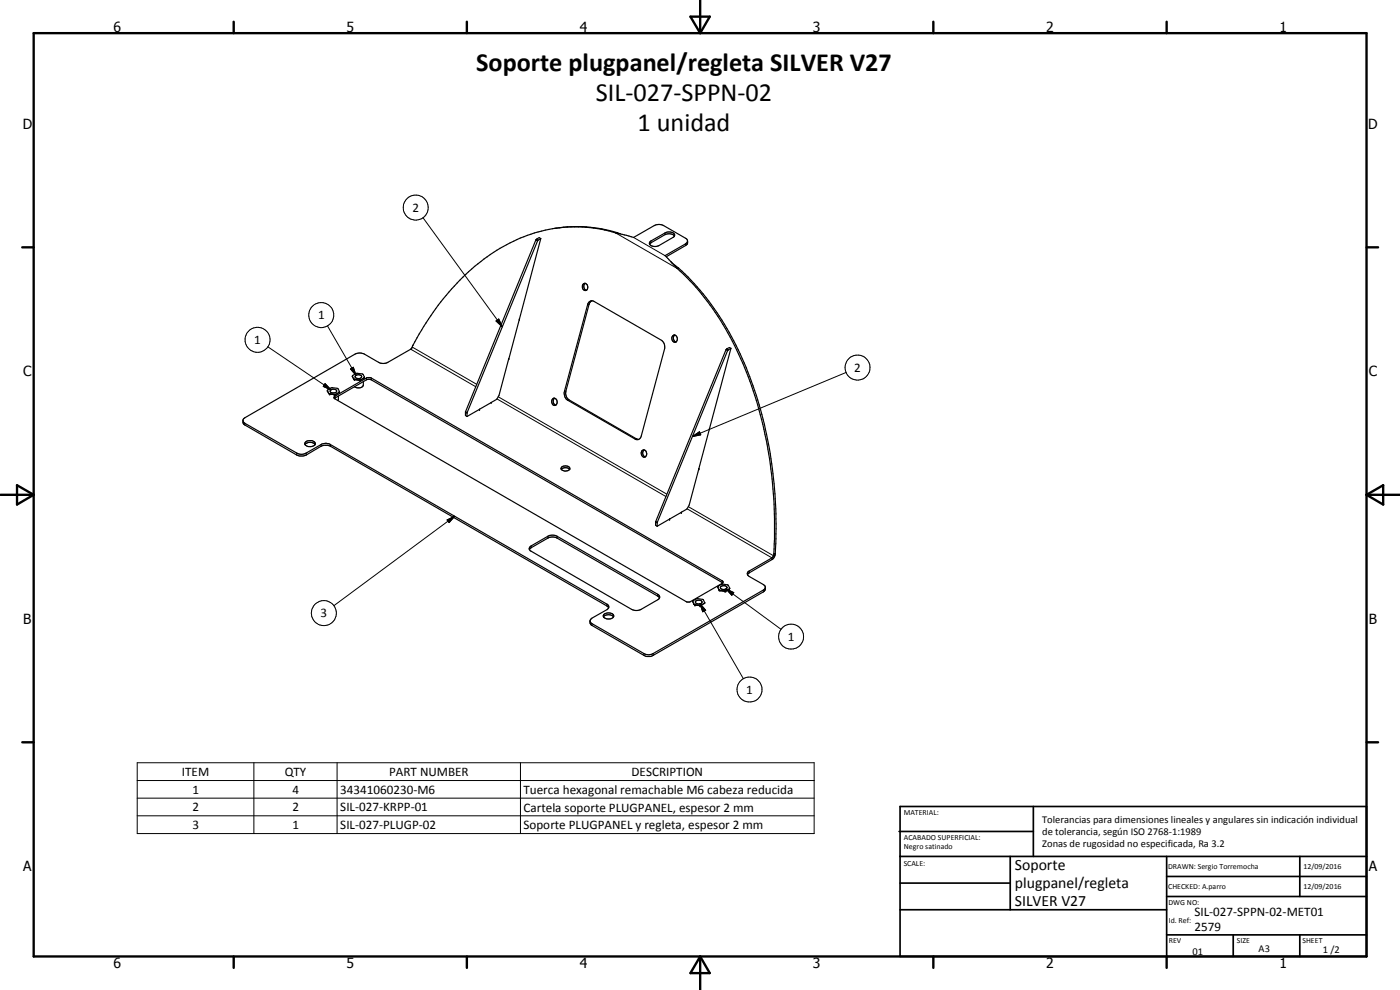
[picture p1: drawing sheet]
<svg xmlns="http://www.w3.org/2000/svg" width="420mm" height="297mm" viewBox="0 0 420 297" stroke-linecap="round" stroke-linejoin="round" font-family="sans-serif">
<g fill="none" stroke="#000" stroke-width=".35">
<path d="M162.3 71.6l-.5-.3-1 .7-21.1 51.6v1.1l.5 .3M162.3 71.6l-.9 .6-21.2 51.7v1.1M162.3 71.6l-6.4 24.2M166.8 68.5h-.5M170.3 68.1l-3.3 .4M171.4 68.1a40.5 40.5 0 0 1 13.4 1.8M184.8 69.9l5.3 1.3 6.2-3.5a3.1 3.1 0 0 1 2.9 0l6.6 3.8a1.25 1.25 0 0 1 0 2.2l-5.9 3.3M185.2 69.8l1 .4M185.2 69.8l-.4 .1M185.2 69.8a44.5 44.5 0 0 0-40 7.9 76.7 76.7 0 0 0-21.3 26v-.1M195 72.6l4.6-2.7a1.97 1.97 0 0 1 2.9 .7l-.3 .5-4.5 2.6a1.92 1.92 0 0 1-2.8-.8zM201.3 78.5l1.9 2"/>
<path d="M202.4 70.8a2.26 2.26 0 0 0-2.8-.4l-4.2 2.5-.4 .4M206.3 72.4l-.5 .8-6.2 3.5 1.9 2 2.2 1.7M155.9 95.7l-6.1 22.9-.7 1.2-1.7 1M175.1 85.2a1.08 1.08 0 0 1 1.2 .4 1.08 1.08 0 0 1-.1 1.4 1.05 1.05 0 0 1-1.4-.4 1.05 1.05 0 0 1 .3-1.4zM175.6 85a1.27 1.27 0 0 0 .4 2.1M177.7 90.3l-.4 .2-.5 .9-7 25.9a2.52 2.52 0 0 0 1 2.7l20.8 11.9M177.7 90.3l-.7 .2-.6 .6-7 26.3a2.58 2.58 0 0 0 .9 2.7l20.3 11.6 1 .2M177.7 90.3l20.8 11.8 .9 1.3v1.4l-7 26.3-.8 .8M203.2 80.5a83.7 83.7 0 0 1 22.4 35.4 128.7 128.7 0 0 1 6.8 39.8l-.2 10.5M203.7 80.4l-.5 .1M203.7 80.4a84.5 84.5 0 0 1 22.8 36.8 124.6 124.6 0 0 1 6.2 34l.2 7.5-.2 7.5M98.6 118l.4 .2"/>
<path d="M98.6 118h.1M98.8 118.2l1.8 .2M99 118.2l1.3 .2M99 118.2h.1M99.2 117a1.14 1.14 0 0 1 1.8 .4 1.1 1.1 0 0 1-1.9-.1zM100.3 119.1l9.7-5.7h1.4l105.5 60.9v.5l-9.8 5.8h-1.1l-105.5-60.9-.2-.2zM100.4 119.5l9.6-5.5 .6-.2 .8 .2 105.5 60.9M100.7 118.3l-.4 .1M100.7 118.4h-.4M100.7 118.3v.1M101.5 118.8l-.1 1.4M101.8 117.8l-1.1 .6"/>
<path d="M101.8 117.7l-1.1 .6M101.8 117.7v.1M101.8 117.6l-.3-.9-.3-.2a2.4 2.4 0 0 0-2.9 .6l.3 .9M101.8 117.6v.1M101.8 117.6v.2M105.7 112.9l.2-.3a2.61 2.61 0 0 1 3-.3l.5 .9M105.7 112.9l.4 .8M105.7 112.9h.1M106.1 113.7l.4 .1M106.3 113.8l1.7 .3M106.5 113.8l1.4 .3M106.7 112.7a1.1 1.1 0 0 1 1.8 .5 1.12 1.12 0 0 1-1.9-.3z"/>
<path d="M107.9 114.1h.1M108 114l-.1 .1M108.1 114v.1M108.1 114l-.1 .1M108.2 114h.1M108.2 114l-.3 .1M108.2 114h-.2M109 114.5v1a1.73 1.73 0 0 1-2.6 .5M109.3 113.4l-1.1 .6M109.3 113.4h.1M109.3 113.3v.1M109.4 113.2l-.1 .1"/>
<path d="M123.9 103.6h.1M123.9 103.6l-.5 1.1-7 4a2.99 2.99 0 0 1-2.8 0l-4.2-2.4a3.1 3.1 0 0 0-2.9 0l-33 19-.5 .6 .1 1.4 16.5 9.4h2l5-2.9 1.7-.2 .9 .3 82.9 47.9 .6 .6M152.6 107.8h.1M165.9 119.6a1.02 1.02 0 0 1 1.3 .8 1.02 1.02 0 0 1-.9 1.2 1.28 1.28 0 0 1-.4-2zM166.4 119.5a1.24 1.24 0 0 0 .4 2.1M201.8 100.8a.98 .98 0 0 1 1.4 .1 .98 .98 0 0 1-.1 1.4l-.2 .3a1.07 1.07 0 0 1-1.2-.5 1.07 1.07 0 0 1 .1-1.3zM202.5 100.5a1.24 1.24 0 0 0 .3 2.1M219.4 104.5l-.5-.2-1 .6-21.1 51.6v1.1l.4 .3M219.4 104.5l-1.1 .7-21.1 51.6v1.1M219.4 104.5l-6.5 24.3M72.9 126.3l.6 .7 15.6 8.9a2.79 2.79 0 0 0 2.8 0l4.4-2.5a2.8 2.8 0 0 1 2.9 0l82.9 47.9 .6 .5v.6M91.5 133.4a2.05 2.05 0 0 1 3.1 0"/>
<path d="M91.6 132.7a1.83 1.83 0 0 1 3 .4 1.82 1.82 0 0 1-3.1-.1zM147.4 120.8h.1M147.4 120.8l-7.2 4.2M192.6 135.3a1.04 1.04 0 0 1 1.5 .4 1.04 1.04 0 0 1-.6 1.5 1.24 1.24 0 0 1-.9-1.9zM193.3 135a1.25 1.25 0 0 0 .3 2.1M212.9 128.7l-6.1 22.9-.6 1.1-1.7 1M168.4 140.8a1.8 1.8 0 0 1 2.6 0M168.6 140.1a1.56 1.56 0 0 1 2.4 .6 1.49 1.49 0 0 1-2.6-.2zM204.5 153.7l-7.3 4.2M158.9 164.9l.3-.4 5.5-3.2 2-.1 30.7 17.7 .5 .5M159.2 164l5.5-3.2 2-.1 30.7 17.6a.87 .87 0 0 1 .6 .8 .87 .87 0 0 1-.6 .9l-5 2.8a3.1 3.1 0 0 1-2.8 0l-30.4-17.5-.4-.6zM215.8 177l-.3-1.1a2.54 2.54 0 0 1 3.1-.3l.4 1-1.1 .7"/>
<path d="M215.8 177h.1M215.8 177l.2 .2M215.9 177.1l.1 .1M215.9 177l.2 .1M216 177.2l1.7 .1M216 177.1v.1M216 177.2h.1M216.1 177.1l1.4 .2M216.1 177.1v.1M216.3 176a1.06 1.06 0 0 1 1.8 .4 1.09 1.09 0 0 1-1.9-.3zM217.5 177.3v.1M217.9 177.3l-.4 .1"/>
<path d="M229.7 176.3l-.6 .7-33.1 19.1a2.72 2.72 0 0 1-2.8 0l-15.5-9-.6-.7M232.2 166.2h.1M232.3 166.2l-.5 1.1-6.9 4a.87 .87 0 0 0-.6 .8 .87 .87 0 0 0 .6 .9l4.2 2.4a1.28 1.28 0 0 1 0 2.2l-34 19.4h-1l-.9-.4-15.5-8.9a1.28 1.28 0 0 1 0-2.2l4.4-2.6 .6-.5M232.7 166.2h.1M232.7 166.2h-.5M232.7 166.2h-.4M232.7 166.2l-.2 .7-.6 .9-7.2 4.2-.4 .4M181.1 185.1a2.08 2.08 0 0 1 3 0M181.2 184.4a2.11 2.11 0 0 1 3 .3 1.68 1.68 0 0 1-2.6 .8l-.5-.5zM207.9 180.5l.1-.2a2.61 2.61 0 0 1 3-.4l.5 .9M207.9 180.5l.4 .8M207.9 180.5h.1"/>
<path d="M208.3 181.3l.2 .2M208.3 181.4l.2 .1M208.4 181.4l.2 .1M208.5 181.5l1.7 .2M208.5 181.5h.1M208.6 181.5l1.4 .2M208.8 180.4a1.14 1.14 0 0 1 1.9 .4 1.14 1.14 0 0 1-2-.3zM210 181.7h.3M210.3 181.7h.1M210.3 181.6l-.3 .1M210.3 181.6v.1M211.4 181l-1.1 .6"/>
<path d="M211.4 181v.1M211.5 180.8l-.1 .2M211.5 180.8l-.1 .1"/>
</g>
<g fill="none" stroke="#000" stroke-width=".3">
<path d="M126.9 65.3l23.8 32.7M160.8 72l.5 .3M161 71.8l.5 .3M184.8 69.9l18.4 10.6M190.1 71.2l9.5 5.5M195.4 72.3v.6M199.6 69.9v.5M205.8 73.2v.5M98.3 97.8l8.5 14.8M148.9 96.3l.8-.6 1 2.3zM176.8 91.4h-.5M80.4 104.1l18.9 12.9"/>
<path d="M97.6 115.1l1.7 1.9-2.3-1zM100.5 118.9v.5M105.2 110.7l.8-.5 .8 2.4zM110 113.4v.6M111.4 113.4v.6M123.3 104.8l19.5 11.2M123.7 104.1l19.4 11.2M149.1 119.7l50.7 29.3M149.5 119l50.6 29.3M169.8 117.3l-.4 .1M170.8 120l-.5 .1M217.9 104.9l.4 .3"/>
<path d="M218.1 104.7l.5 .3M253.9 111.8l-46.1 19.2M73.5 127v.5M89.1 135.9v.6M91.9 135.9v.6M96.3 133.4v.5M99.2 133.4v.5M139.7 123.7l.5 .3M139.7 123.5l.5 .3M191 131.7h-.4M207.8 131l2.1-1.5 .4 1zM134.2 156l2.3-1.1-1.7 1.9z"/>
<path d="M136.5 154.9l-36.3 26.8M196.8 156.6l.4 .3M196.8 156.5l.5 .2M206.2 152.7l25.5 14.7v.5M206.6 152l25.5 14.8 .5-.1M159.4 163.8v.5M164.4 160.9v.6M167.2 160.9v.6M197.4 178.3v.6M216.7 174.2v.6M217.9 176.7l2.3 1.1-.6 .8zM217.9 176.7l16.5 12.1"/>
<path d="M224.9 171.3v.6M229.1 177v.6M177.7 187.1v.6M182.1 181.3v.5M193.2 196.1v.5M196 196.1v.5M210.1 181.1l1.7 2-.9 .5zM210.1 181.1l13 22.5M41.2 228.9h203.1v21.2h-203.1zM41.2 234.2h203.1M41.2 239.5h203.1M76.2 228.9v21.2"/>
<path d="M101.2 228.9v21.2M156.2 228.9v21.2M41.2 244.8h203.1"/>
<circle cx="124.7" cy="62.3" r="3.8"/>
<circle cx="96.4" cy="94.5" r="3.7"/>
<circle cx="77.3" cy="102" r="3.8"/>
<circle cx="257.4" cy="110.3" r="3.8"/>
<circle cx="97.2" cy="184" r="3.8"/>
<circle cx="237.4" cy="191" r="3.7"/>
<circle cx="224.9" cy="206.9" r="3.8"/>
</g>
<g fill="#000">
<circle cx="155.9" cy="95.8" r=".18"/>
<circle cx="98.2" cy="117.2" r=".18"/>
<circle cx="98.8" cy="118.2" r=".18"/>
<circle cx="99" cy="118.2" r=".18"/>
<circle cx="100.3" cy="118.4" r=".18"/>
<circle cx="100.4" cy="118.4" r=".18"/>
<circle cx="100.6" cy="118.4" r=".18"/>
<circle cx="101.9" cy="117.5" r=".18"/>
<circle cx="106.3" cy="113.8" r=".18"/>
<circle cx="106.5" cy="113.9" r=".18"/>
<circle cx="107.9" cy="114.1" r=".18"/>
<circle cx="109.3" cy="113.4" r=".18"/>
<circle cx="152.7" cy="107.6" r=".18"/>
<circle cx="143.9" cy="122.8" r=".18"/>
<circle cx="147.4" cy="120.8" r=".18"/>
<circle cx="212.9" cy="128.7" r=".18"/>
<circle cx="200.9" cy="155.7" r=".18"/>
<circle cx="204.5" cy="153.7" r=".18"/>
<circle cx="209.7" cy="140.7" r=".18"/>
<circle cx="209.8" cy="140.6" r=".18"/>
<circle cx="215.8" cy="177" r=".18"/>
<circle cx="216.1" cy="177.2" r=".18"/>
<circle cx="217.5" cy="177.4" r=".18"/>
<circle cx="217.7" cy="177.3" r=".18"/>
<circle cx="217.9" cy="177.3" r=".18"/>
<circle cx="218.9" cy="176.7" r=".18"/>
<circle cx="208.6" cy="181.5" r=".18"/>
<circle cx="210" cy="181.7" r=".18"/>
<circle cx="210.2" cy="181.7" r=".18"/>
<circle cx="211.5" cy="180.8" r=".18"/>
</g>
<g fill="none" stroke="#000" stroke-width=".71">
<path d="M10.1 9.9h400v277.1h-400zM70.1 6.5v3.4M140.1 6.5v3.4M207.2 5h5.8l-2.9 4.9zM210.1 0v9.9M280.1 6.5v3.4M350.1 6.5v3.4M6.7 74.2h3.4M410.1 74.2h3.5M.1 148.5h10M5.1 145.6l5 2.9-5 2.9zM410.1 148.5h10"/>
<path d="M410.1 148.5l5-2.9v5.8zM6.7 222.7h3.4M410.1 222.7h3.5M70.1 287v3.4M140.1 287v3.4M210.1 287v10M210.1 287l2.9 5h-5.8zM280.1 287v3.4M350.1 287v3.4"/>
</g>
<g fill="none" stroke="#000" stroke-width=".51">
<path d="M269.8 249.5h40.3M270.1 242h140v45h-140zM270.1 257h140M303.2 257v16M310.1 242v15M350.1 257v30M390.1 257v12M270.1 265h33.1M270.1 273h80M350.1 269h60M350.1 263h60M350.1 280.5h60"/>
<path d="M370.1 280.5v6.5M390.1 280.5v6.5"/>
</g>
<path d="M148.9 96.3l.8-.6 1 2.3zM97.6 115.1l1.7 1.9-2.3-1zM105.2 110.7l.8-.5 .8 2.4zM207.8 131l2.1-1.5 .4 1zM134.2 156l2.3-1.1-1.7 1.9zM217.9 176.7l2.3 1.1-.6 .8zM210.1 181.1l1.7 2-.9 .5z" fill="#000"/>
<g font-size="7.9">
<text x="142.9" y="21.2">Soporte plugpanel/regleta SILVER V27</text>
<text x="178.8" y="30.2">SIL-027-SPPN-02</text>
<text x="191.3" y="39.2">1 unidad</text>
</g>
<g font-size="4.7">
<text x="304.6" y="261.1">Soporte</text>
<text x="304.6" y="266.5">plugpanel/regleta</text>
<text x="304.6" y="271.9">SILVER V27</text>
</g>
<g font-size="4.2">
<text x="34" y="9.6">6</text>
<text x="104" y="9.6">5</text>
<text x="174" y="9.6">4</text>
<text x="244" y="9.6">3</text>
<text x="314" y="9.6">2</text>
<text x="384" y="9.6">1</text>
<text x="6.8" y="38.7">D</text>
<text x="410.6" y="38.7">D</text>
<text x="7" y="112.9">C</text>
<text x="410.8" y="112.9">C</text>
<text x="7" y="187.1">B</text>
<text x="410.8" y="187.1">B</text>
<text x="7" y="261.4">A</text>
<text x="410.8" y="261.4">A</text>
<text x="34" y="290.4">6</text>
<text x="104" y="290.4">5</text>
<text x="174" y="290.4">4</text>
<text x="244" y="290.4">3</text>
<text x="314" y="290.4">2</text>
<text x="384" y="290.4">1</text>
</g>
<g font-size="3.9">
<text x="123.8" y="63.6">2</text>
<text x="95.4" y="95.8">1</text>
<text x="76.3" y="103.3">1</text>
<text x="256.4" y="111.6">2</text>
<text x="96.2" y="185.2">3</text>
<text x="236.4" y="192.3">1</text>
<text x="224" y="208.2">1</text>
<text x="54.6" y="232.8">ITEM</text>
<text x="85.5" y="232.8">QTY</text>
<text x="116.8" y="232.8">PART NUMBER</text>
<text x="189.6" y="232.8">DESCRIPTION</text>
<text x="57.7" y="238.1">1</text>
<text x="87.7" y="238.1">4</text>
<text x="102.1" y="238.1">34341060230-M6</text>
<text x="157.1" y="238.2">Tuerca hexagonal remachable M6 cabeza reducida</text>
<text x="57.7" y="243.4">2</text>
<text x="87.7" y="243.4">2</text>
<text x="102.1" y="243.4">SIL-027-KRPP-01</text>
<text x="157.1" y="243.5">Cartela soporte PLUGPANEL, espesor 2 mm</text>
<text x="57.7" y="248.7">3</text>
<text x="87.7" y="248.7">1</text>
<text x="102.1" y="248.7">SIL-027-PLUGP-02</text>
<text x="157.1" y="248.8">Soporte PLUGPANEL y regleta, espesor 2 mm</text>
<text x="358.5" y="275">SIL-027-SPPN-02-MET01</text>
<text x="358.5" y="279.4">2579</text>
</g>
<g font-size="3.1">
<text x="312.7" y="246.8">Tolerancias para dimensiones lineales y angulares sin indicación individual</text>
<text x="312.7" y="250.4">de tolerancia, según ISO 2768-1:1989</text>
<text x="312.7" y="254">Zonas de rugosidad no especificada, Ra 3.2</text>
<text x="357.9" y="286.4">01</text>
<text x="377.7" y="285.6">A3</text>
<text x="397" y="285.9">1 /2</text>
</g>
<g font-size="2.4">
<text x="271.2" y="244.4">MATERIAL:</text>
<text x="271.3" y="252">ACABADO SUPERFICIAL:</text>
<text x="271.3" y="254.6">Negro satinado</text>
<text x="271.2" y="259.7">SCALE:</text>
<text x="350.6" y="260.8">DRAWN: Sergio Torremocha</text>
<text x="391.2" y="260.6">12/09/2016</text>
<text x="350.6" y="266.8">CHECKED: A.parro</text>
<text x="391.2" y="266.7">12/09/2016</text>
<text x="350.6" y="271.4">DWG NO:</text>
<text x="350.8" y="276.9">Id. Ref:</text>
<text x="350.8" y="282.8">REV</text>
<text x="371.2" y="282.9">SIZE</text>
<text x="390.9" y="282.9">SHEET</text>
</g>
</svg>
